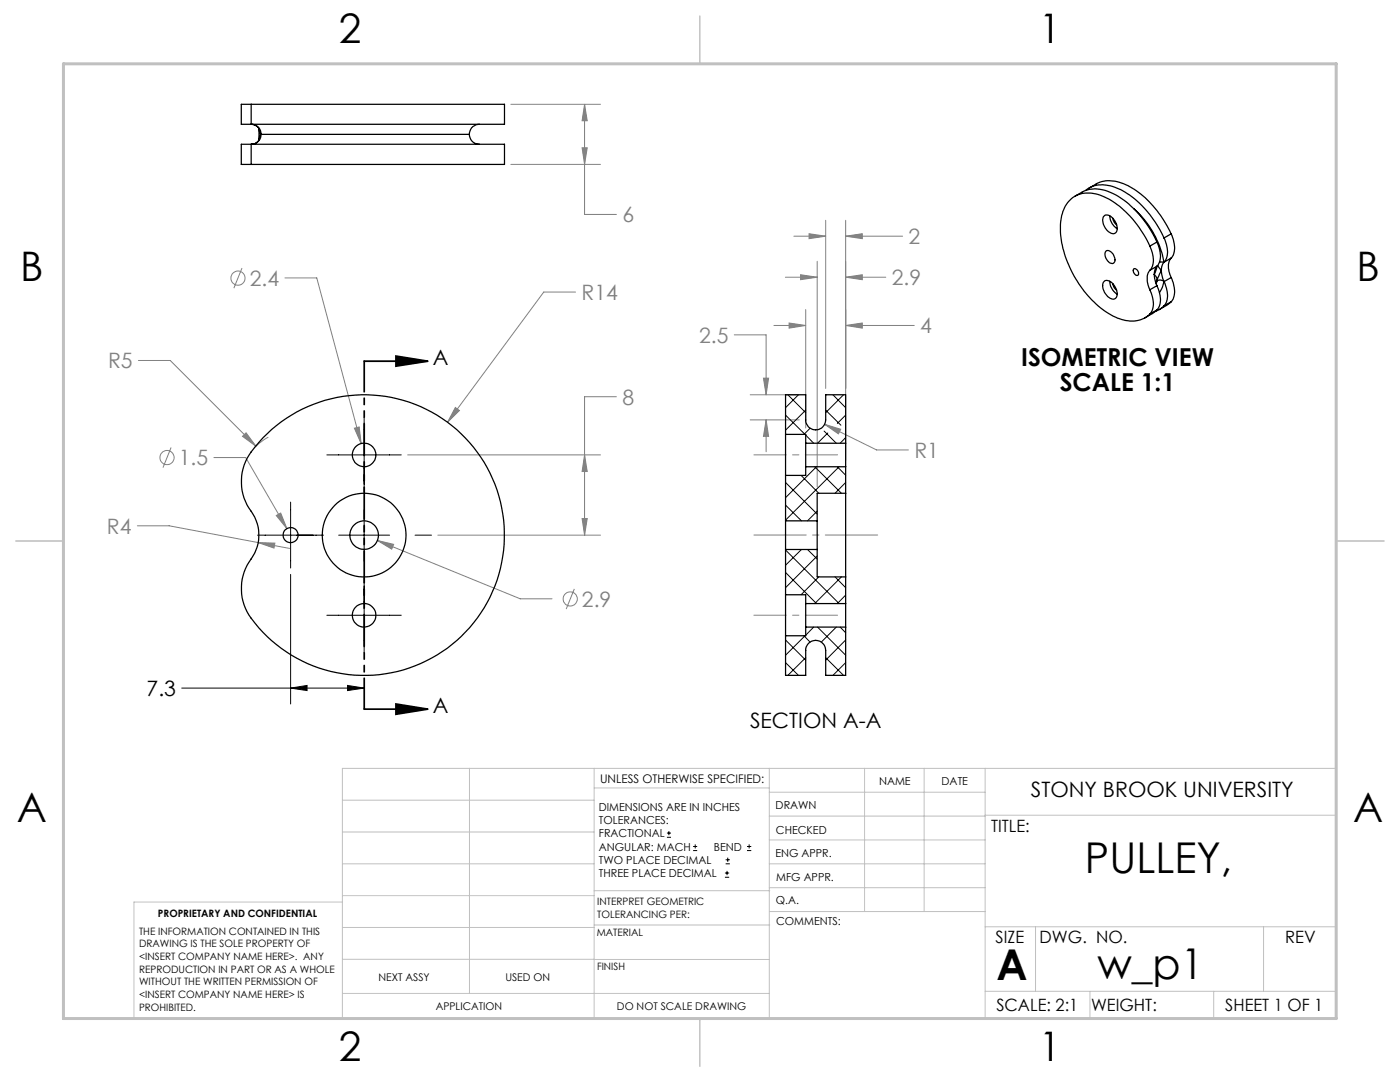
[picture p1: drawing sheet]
<svg xmlns="http://www.w3.org/2000/svg" width="279mm" height="216mm" viewBox="0 0 279 216" stroke-linecap="round" stroke-linejoin="round" font-family="sans-serif">
<g fill="none" stroke="#808080" stroke-width=".2">
<path d="M102 20.8h17.8M102 32.8h17.8M116.2 29.5h1l-.5 3.3zM116.7 20.8v22h6.3M116.7 20.8l.5 3.3h-1zM48.3 53.5l-1.6 4M56.9 55.5h6.3l8.9 33M114.9 58.3h-6.4l-19.2 25.9M156.7 55.3h6.4M158.4 47.1h6.4M159.8 54.8l3.3 .5-3.3 .5zM161.5 46.6l3.3 .5-3.3 .5z"/>
<path d="M163.1 52.1v45.1M164.8 44v33.5M168.8 55.3l3.3-.5v1zM168.8 47.1l3.3-.5v1zM168.8 44v47.9M168.8 55.3h8M168.8 47.1h11.3M27.6 71.9h6.4l17.1 17.1M123 79.2h-6.3v27.6M146.5 66.8h6.4v12M149.7 78.8h9.8M152.4 75.5h1l-.5 3.3z"/>
<path d="M154.4 64.9h6.4M157.5 64.5l3.3 .4-3.3 .6zM160.8 61.8v23.6M168.8 64.9l3.3-.4v1zM168.8 64.9h13.7M34.1 89.3l-1.6 4M42.7 91.3h6.3l8.3 14.2M48.4 87.1l.7-.7 2 2.6zM53.6 87.2l-1.8 1.2-.9 .8M70.7 85.4l1-.2 .4 3.3zM81.4 90.8h38.4M90.9 81.3l.8 .6-2.4 2.3z"/>
<path d="M116.7 90.8l.5 3.3h-1zM149.7 83.8h9.8M152.9 83.8l.5 3.3h-1zM152.9 83.8v6.3M164.6 84.7l10.3 5.1h6.4M164.6 84.7l3.2 1-.5 .9zM27.4 104.9h6.4l17.7 3.4M51.5 108.3l3.4 .1-.2 1zM51.5 108.3l6.3 1.1M55.1 102.9l.9-.5 1.3 3.1zM75.3 107.8l28.5 11.7h6.4M75.3 107.8l3.3 .8-.4 1z"/>
<path d="M87.4 106.8h32.4M114.6 117.5l-1.6 4M116.2 103.5h1l-.5 3.3z"/>
<circle cx="47.5" cy="55.5" r="1.4"/>
<circle cx="33.3" cy="91.3" r="1.41"/>
<circle cx="113.8" cy="119.5" r="1.42"/>
</g>
<g fill="none" stroke="#000" stroke-width=".2">
<path d="M65.2 90.8h14.9M72.7 83.4v14.8M51.4 106.8h13.2M58 114.6v25.9M58 100.2v13.1M67.6 106.8h10.2M72.7 101.7v10.2M72.7 115.4v14.8M82.8 106.8h3.3M36.3 137.3h36.4M58 137.3l3.3-.5v1zM65.2 122.8h14.9"/>
<path d="M69.4 136.8l3.3 .5-3.3 .5zM133.1 167.1h.8M133.1 166.2h.8M133.5 165.8v.9M138.3 169.7h.8M138.3 168.9h.8M138.7 168.5v.8M144.7 175h.8M144.7 174.2h.8M144.8 172.4h.9M144.8 171.6h.9M145.1 173.8v.8"/>
<path d="M145.2 171.1v.9M149.1 169.7h.8M149.1 168.9h.8M149.5 168.5v.8"/>
</g>
<path d="M72.7 72.1h12.7M79 71l6.4 1.1-6.4 1zM72.7 141.5h12.7M79 140.5l6.4 1-6.4 1z" fill="none" stroke="#000" stroke-width=".35"/>
<path d="M72.7 72v69.5" fill="none" stroke="#000" stroke-width=".35" stroke-dasharray="6.3 1.3 1.3 1.3 1.3 1.3" stroke-dashoffset=".2"/>
<path d="M150.5 106.8h24.7" fill="none" stroke="#808080" stroke-width=".2" stroke-dasharray="15.2 1.3 1.3 1.3" stroke-dashoffset="4.8"/>
<path d="M150.5 90.8h16.7M150.5 122.8h16.7" fill="none" stroke="#808080" stroke-width=".2" stroke-dasharray="15.2 1.3 1.3 1.3" stroke-dashoffset="8.8"/>
<g fill="none" stroke="#c0c0c0" stroke-width=".2">
<path d="M68.3 159.7h50.3M93.7 153.3v44.9M118.6 153.3v49.9M118.6 157.2h34.9M153.5 153.3v49.9M153.5 158.1h43.1M172.5 153.3v28.6M184.4 153.3v28.6M196.6 153.3v49.9M68.3 180h-41.6v23.2h240v-49.9h-198.4v49.9M68.3 178.7h50.3M68.3 172.4h50.3"/>
<path d="M68.3 166h50.3M118.6 177.7h35M153.5 167.6h43.1M153.5 162.8h43.1M153.5 172.4h43.1M153.5 177.1h43.1M196.6 162.7h70.1M68.3 198.2h85.2M68.3 191.4l85.2 .1M68.3 185.1h50.3M118.6 184.6h35M153.6 181.9h43"/>
<path d="M196.6 197.8h70.1M196.6 184.9h70.1M206.7 184.9v12.9M217.5 197.8v5.4M242.2 197.8v5.4M252.2 184.9v12.9"/>
</g>
<path d="M139.7 3.2v9.5M3.1 107.9h9.6M266.7 107.9h9.5M139.7 203.2v9.6" fill="none" stroke="#c0c0c0" stroke-width=".3"/>
<path d="M12.7 12.7h254v190.5h-254z" fill="none" stroke="#c0c0c0" stroke-width=".6"/>
<g fill="#000">
<path d="M79 71l6.4 1.1-6.4 1zM79 140.5l6.4 1-6.4 1z"/>
<path d="M58 137.3l3.3-.5v1zM69.4 136.8l3.3 .5-3.3 .5z"/>
</g>
<path d="M116.7 90.8l.5 3.3h-1zM116.2 103.5h1l-.5 3.3zM90.9 81.3l-1.6 2.9 2.4-2.3zM51.5 108.3l3.2 1.1 .2-1zM49.1 86.4l-.7 .7 2.7 1.9zM70.7 85.4l1.4 3.1-.4-3.3zM55.1 102.9l2.2 2.6-1.3-3.1zM75.3 107.8l2.9 1.8 .4-1zM152.4 75.5h1l-.5 3.3zM152.9 83.8l.5 3.3h-1zM164.6 84.7l2.7 1.9 .5-.9zM168.8 64.9l3.3-.4v1zM157.5 64.5l3.3 .4-3.3 .6zM159.8 54.8l3.3 .5-3.3 .5zM168.8 55.3l3.3-.5v1zM161.5 46.6l3.3 .5-3.3 .5zM168.8 47.1l3.3-.5v1zM116.7 20.8l.5 3.3h-1zM116.2 29.5h1l-.5 3.3z" fill="#808080"/>
<g fill="none" stroke="#000" stroke-width=".25">
<path d="M50.1 20.8h50.6v4h-50.6M50.1 28.8h50.6v4h-50.6M50.1 20.8h-1.9v4h1.9M50.1 28.8h-1.9v4h1.9M50.1 20.8v4M50.1 28.8v4M50.2 24.8a1.78 1.78 0 0 1 1.6 1M50.2 24.8a1.97 1.97 0 0 1 1.9 2M51.7 25.6v2.4M51.7 25.7l.2 .8 .2 .3M51.8 27.8l-.1 .1a1.65 1.65 0 0 1-1.5 .9M52.1 26.8a1.97 1.97 0 0 1-1.9 2"/>
<path d="M52.1 26.8h41.6M52.1 26.8a1 1 0 0 0-.4 1.1M93.7 26.8a1.97 1.97 0 0 0 2 2M95.7 24.8a1.97 1.97 0 0 0-2 2M214.5 39.2l1.4-.9a6.9 6.9 0 0 1 6.8 .6 20.8 20.8 0 0 1 8.2 9.4M216.7 38a6.1 6.1 0 0 1 6.5-.3 20 20 0 0 1 9.1 9.8M217.3 37.5l1.5-.8a7 7 0 0 1 7.2 .8 21 21 0 0 1 7.7 9.2M220.2 43.2a1.29 1.29 0 0 1 2 .5 2.03 2.03 0 0 1 .3 2.8 1.96 1.96 0 0 1-2.2-1.5l-.2-1zM220.3 56.2a1.4 1.4 0 0 1 2 .7l.4 .6a1.59 1.59 0 0 1-.2 2.1 2.27 2.27 0 0 1-2.4-2 1.55 1.55 0 0 1 .2-1.4zM220.7 50.1a1.38 1.38 0 0 1 1.7 1.3 .74 .74 0 0 1-.1 1.1 .74 .74 0 0 1-1.1-.3l-.6-1a1.11 1.11 0 0 1 .1-1.1zM221.5 43.1l.1 .7 .4 .9 1 .9M221.5 56.1l.2 1 .3 .6 1 1"/>
<path d="M222.1 43.6l.3 .7 .4 .5M222.1 56.6l.3 .8 .4 .5M226.3 53.6a.86 .86 0 0 1 .7 1.4 .92 .92 0 0 1-.7-1.4zM226.3 41.7a18.8 18.8 0 0 1 6 10.7M229.5 57.8a4.4 4.4 0 0 1 0 4.9M229.5 49.1a19.7 19.7 0 0 0-9.5-10 5.5 5.5 0 0 0-7.4 2 12 12 0 0 0-.3 9 20.9 20.9 0 0 0 10.7 13.4 5.8 5.8 0 0 0 6.5-.8M229.5 49.1a4.4 4.4 0 0 1 0 4.8M229.5 53.9a3.7 3.7 0 0 0 0 3.9M230.4 54.8v.8l.5 1.4M230.4 54.8l.5 .8v.4M230.9 48.3a4.4 4.4 0 0 1 0 4.8M230.9 56a1.32 1.32 0 0 1 1.4 .2"/>
<path d="M230.9 53.1v.1a2.3 2.3 0 0 0-.5 1.6M230.9 57a4.5 4.5 0 0 1 0 4.8M230.9 56l-.1 .7M230.9 56l-.3 .3M230.9 53.1l-.5 1.7M230.9 48.3l-1.4 .8M230.9 53.1l-1.4 .8M230.9 57l-1.4 .8M231 53l.8 .9M231.4 52.3l.9 .1M231.8 53.9l-.9 2.1M231.8 53.9v.9l.5 1.4"/>
<path d="M232.3 56.2h.1M232.3 56.2a4.5 4.5 0 0 1 0 4.8M232.3 47.5a4.5 4.5 0 0 1 0 4.8M232.3 52.3v.1M232.3 52.4a2.3 2.3 0 0 0-.5 1.5M232.3 56.2l-.3 1.1-.6 1.1M233.7 46.7a4.7 4.7 0 0 1 .2 4.6l-.2 .2M233.7 51.5a3.7 3.7 0 0 0 0 3.9M233.7 55.4a4.7 4.7 0 0 1 .2 4.6l-.2 .2M233.7 46.7l-1.4 .8M233.7 51.5l-1.4 .8M233.7 55.4l-1.4 .8"/>
<path d="M230.9 61.8l-.8 .7-1.6 .9M230.9 61.8l-1.4 .9M232.3 61l-.8 .7-.9 .4M233.7 60.2l-.8 .7-1.5 .9M233.7 60.2l-1.4 .8M52.5 87.4a28 28 0 0 1 41 .6 28 28 0 0 1-3.7 40.9 28 28 0 0 1-40.5-6.8 10.1 10.1 0 0 1 1.2-11.2 8.2 8.2 0 0 0-.8-9.5 10.1 10.1 0 0 1 1.2-12.2zM156.8 86.7v8.2M156.8 86.7v-7.9h4v5a1.99 1.99 0 0 0 2 2 1.99 1.99 0 0 0 2-2v-5h4v9.6M156.8 86.7h4v1.7M156.8 94.9v9M160.8 88.4v4.7M160.8 93.1v1.8h-4"/>
<path d="M160.8 88.4h8M160.8 93.1h8M168.8 88.4v4.7M168.8 98.4v16.7M168.8 98.4h-5.7v5.5M168.8 93.1v5.3M156.8 103.9v5.7M156.8 118.7v8.2M156.8 118.7h4v1.7M156.8 109.6v9.1M156.8 109.6h6.3M156.8 103.9h6.3"/>
<path d="M163.1 103.9v5.7M163.1 109.6v5.5h5.7M168.8 115.1v5.3M160.8 120.4v4.7M160.8 120.4h8M160.8 125.1v1.8h-4M160.8 125.1h8M168.8 125.1v9.7h-4v-5a1.99 1.99 0 0 0-2-2 1.99 1.99 0 0 0-2 2v5h-4v-7.9M168.8 120.4v4.7"/>
<circle cx="72.7" cy="90.8" r="2.34"/>
<circle cx="58" cy="106.8" r="1.49"/>
<circle cx="72.7" cy="106.8" r="2.84"/>
<circle cx="72.7" cy="106.8" r="8.3"/>
<circle cx="72.7" cy="122.8" r="2.35"/>
</g>
<g fill="none" stroke="#000" stroke-width=".2">
<path d="M157.2 78.8l3.6 3.5M159.3 78.8l-2.5 2.6M166.2 78.8l2.6 2.6M168.3 78.8l-3.5 3.5M156.8 82.8l3.9 3.9M156.8 96.3l6.3 6.3M159.9 94.9l3.5 3.5M160.8 81.8l-4 4M160.8 86.8l1.6 1.6M161.7 85.4l-1.3 1.3M162.6 93.1l5.3 5.3M162.9 93.1l-6.1 6.2"/>
<path d="M164.5 86l2.4 2.4M164.8 81.8l3 3M165.2 86.4l-2 2M167.1 93.1l1.7 1.7M167.5 93.1l-10.7 10.7M168.8 82.8l-1.7 1.7M168.8 87.3l-1.1 1.1M168.8 96.3l-2.1 2.1M156.8 114.2l6.1 6.2M156.8 109.7l10.7 10.7M156.8 100.8l3.1 3.1M159.9 109.6l-3.1 3.2"/>
<path d="M161.1 109.6l2 1.9M163.1 110.9l-6.3 6.4M163.1 102l-2 1.9M163.4 115.1l-3.5 3.6M166.7 115.1l2.1 2.2M167.9 115.1l-5.3 5.3M168.8 118.7l-1.7 1.7M156.8 132.2l2.5 2.6M156.8 127.7l4 4M160.4 126.9l1.3 1.2M160.7 126.9l-3.9 3.8M160.8 131.2l-3.6 3.6"/>
<path d="M162.4 125.1l-1.6 1.7M163.2 125.1l5.6 5.6M164.8 131.2l3.5 3.6M166.9 125.1l-3 3M167.7 125.1l1.1 1.2M168.8 127.7l-4 4M168.8 132.2l-2.6 2.6"/>
</g>
<g font-size="8.5">
<text x="216.5" y="174.2">PULLEY,</text>
<text x="198.9" y="195.5">A</text>
<text x="219" y="195.4">w_p1</text>
</g>
<g font-size="8.1">
<text x="67.6" y="8.5">2</text>
<text x="207.3" y="8.5">1</text>
<text x="4" y="56.1">B</text>
<text x="270.7" y="56.1">B</text>
<text x="3.3" y="164.1">A</text>
<text x="270" y="164.1">A</text>
<text x="67.6" y="211.7">2</text>
<text x="207.3" y="211.7">1</text>
</g>
<g font-size="4.9">
<text x="203.8" y="73.1">ISOMETRIC VIEW</text>
<text x="211.5" y="78">SCALE 1:1</text>
</g>
<g font-size="4.2" fill="#808080">
<text x="124.2" y="44.4">6</text>
<text x="181.3" y="48.7">2</text>
<text x="49.8" y="57">2.4</text>
<text x="116.1" y="59.9">R14</text>
<text x="178" y="56.9">2.9</text>
<text x="139.5" y="68.4">2.5</text>
<text x="183.6" y="66.5">4</text>
<text x="21.6" y="73.5">R5</text>
<text x="124.2" y="80.7">8</text>
<text x="35.7" y="92.8">1.5</text>
<text x="182.5" y="91.4">R1</text>
<text x="21.3" y="106.5">R4</text>
<text x="116.1" y="121">2.9</text>
</g>
<g font-size="4.2">
<text x="86.4" y="72.8">A</text>
<text x="29.3" y="138.9">7.3</text>
<text x="86.4" y="142.2">A</text>
<text x="149.7" y="145.2">SECTION A-A</text>
<text x="205.7" y="159">STONY BROOK UNIVERSITY</text>
</g>
<g font-size="3.4">
<text x="197.8" y="166">TITLE:</text>
<text x="198.7" y="188.1">SIZE</text>
<text x="207.5" y="188.1">DWG. NO.</text>
<text x="256.5" y="188.2">REV</text>
<text x="198.8" y="201.7">SCALE: 2:1</text>
<text x="217.7" y="201.8">WEIGHT:</text>
<text x="244.5" y="201.7">SHEET 1 OF 1</text>
</g>
<text font-size="2.4" x="119.8" y="156.2">UNLESS OTHERWISE SPECIFIED:</text>
<g font-size="2.2">
<text x="119.5" y="161.8">DIMENSIONS ARE IN INCHES</text>
<text x="154.8" y="161.4">DRAWN</text>
<text x="175.4" y="156.6">NAME</text>
<text x="187.9" y="156.7">DATE</text>
<text x="119.5" y="164.4">TOLERANCES:</text>
<text x="119.5" y="167.1">FRACTIONAL</text>
<text x="154.9" y="166.3">CHECKED</text>
<text x="119.5" y="169.7">ANGULAR: MACH</text>
<text x="119.5" y="172.4">TWO PLACE DECIMAL</text>
<text x="142.5" y="169.7">BEND</text>
<text x="154.8" y="171">ENG APPR.</text>
<text x="119.5" y="175">THREE PLACE DECIMAL</text>
<text x="154.9" y="175.7">MFG APPR.</text>
<text x="154.9" y="180.4">Q.A.</text>
<text x="154.9" y="184.6">COMMENTS:</text>
</g>
<g font-size="2.1">
<text x="75.5" y="195.7">NEXT ASSY</text>
<text x="100.9" y="195.7">USED ON</text>
<text x="86.9" y="201.5">APPLICATION</text>
<text x="123.1" y="201.6">DO NOT SCALE DRAWING</text>
</g>
<g font-size="2">
<text x="31.5" y="182.9">PROPRIETARY AND CONFIDENTIAL</text>
<text x="119.2" y="180.6">INTERPRET GEOMETRIC</text>
<text x="119.2" y="183.1">TOLERANCING PER:</text>
<text x="27.8" y="186.5">THE INFORMATION CONTAINED IN THIS</text>
<text x="27.8" y="189">DRAWING IS THE SOLE PROPERTY OF</text>
<text x="27.8" y="191.6">&lt;INSERT COMPANY NAME HERE&gt;. ANY</text>
<text x="119.1" y="186.7">MATERIAL</text>
<text x="27.8" y="194.1">REPRODUCTION IN PART OR AS A WHOLE</text>
<text x="27.8" y="196.6">WITHOUT THE WRITTEN PERMISSION OF</text>
<text x="119.1" y="193.5">FINISH</text>
<text x="27.8" y="199.1">&lt;INSERT COMPANY NAME HERE&gt; IS</text>
<text x="27.8" y="201.7">PROHIBITED.</text>
</g>
</svg>
